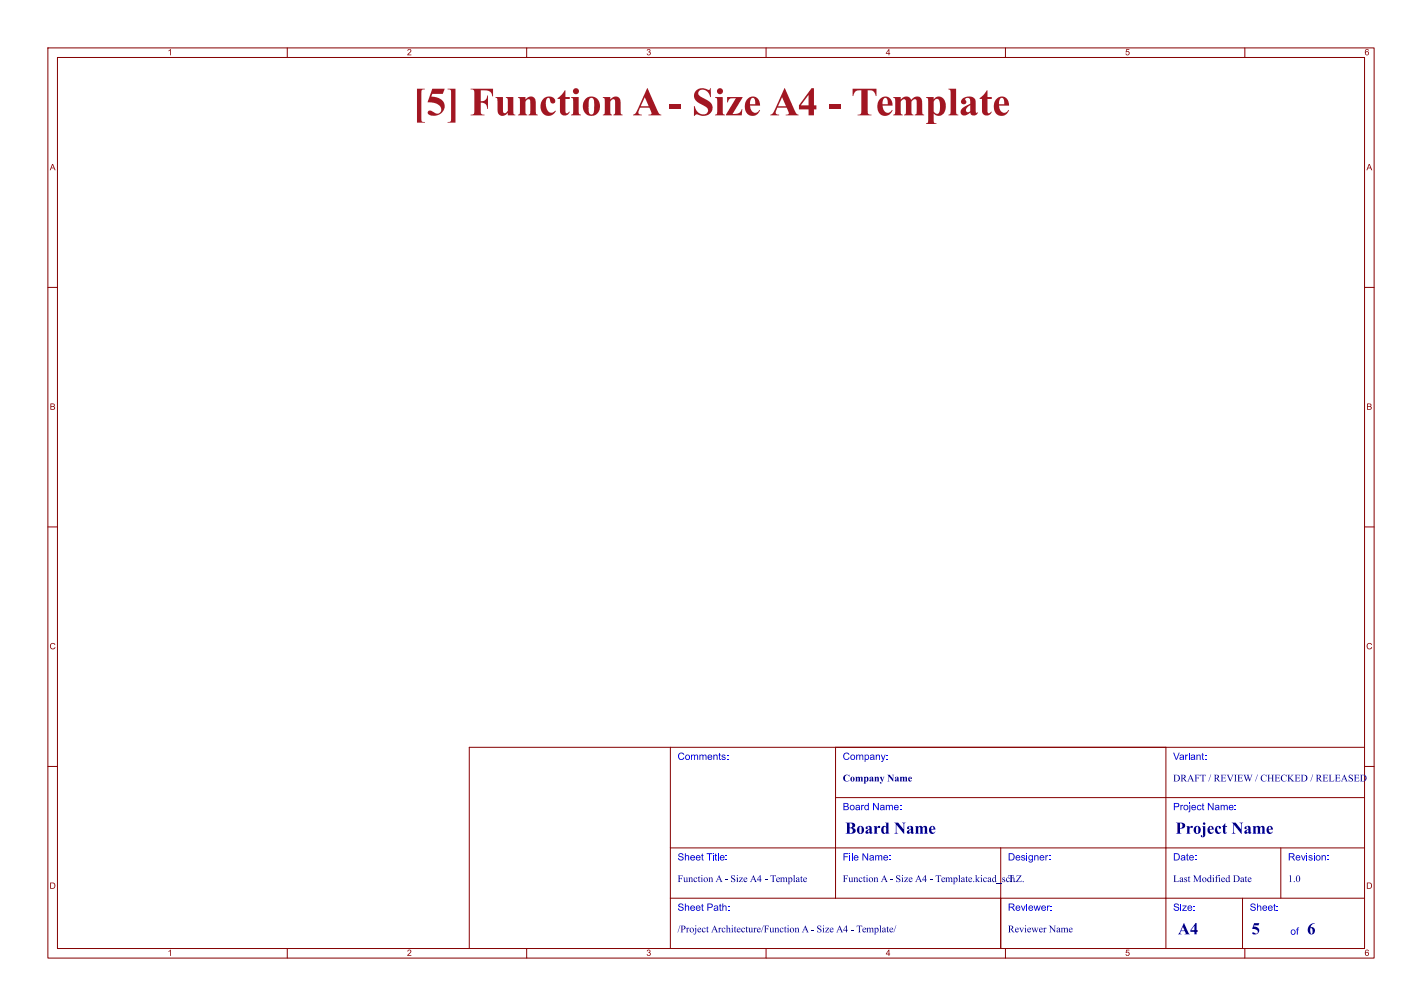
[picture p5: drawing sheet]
<svg xmlns="http://www.w3.org/2000/svg" width="297mm" height="210mm" viewBox="0 0 297 210" stroke-linecap="round" stroke-linejoin="round" font-family="sans-serif">
<g fill="none" stroke="#840000" stroke-width=".21">
<path d="M10 10h277v190h-277zM12 12h273v186h-273zM60 10v2M110 10v2M160 10v2M210 10v2M260 10v2M10 60h2M285 60h2M10 110h2M285 110h2M140 156v42"/>
<path d="M174.5 156v31.5M243.5 156v42M285 156h-187v42M10 160h2M140 177h145M174.5 166.5h110.5M209 177v21M267.5 177v10.5M285 160h2M60 198v2M110 198v2M140 187.5h145"/>
<path d="M160 198v2M210 198v2M259.5 187.5v10.5M260 198v2"/>
</g>
<text font-size="8.4" fill="#a21622" x="86.2" y="26.3">[5] FunctionA - SizeA4 - Template</text>
<g font-size="3.5" fill="#00007f">
<text x="176.5" y="174.9">BoardName</text>
<text x="245.5" y="174.9">ProjectName</text>
<text x="246" y="195.9">A4</text>
<text x="261.4" y="196">5</text>
<text x="273" y="196">6</text>
</g>
<g font-size="2.1" fill="#00f">
<text x="141.5" y="159.2">Comments:</text>
<text x="176" y="159.2">Company:</text>
<text x="245" y="159.2">Variant:</text>
<text x="176" y="169.7">Board Name:</text>
<text x="245" y="169.7">Project Name:</text>
<text x="141.5" y="180.2">Sheet Title:</text>
<text x="176" y="180.2">File Name:</text>
<text x="210.5" y="180.2">Designer:</text>
<text x="245" y="180.2">Date:</text>
<text x="269" y="180.2">Revision:</text>
<text x="141.5" y="190.7">Sheet Path:</text>
<text x="210.5" y="190.7">Reviewer:</text>
<text x="245" y="190.7">Size:</text>
<text x="261" y="190.7">Sheet:</text>
<text x="269.5" y="195.7">of</text>
</g>
<g font-size="2.1" fill="#00007f">
<text x="176" y="163.7">CompanyName</text>
<text x="245" y="163.7">DRAFT / REVIEW / CHECKED/ RELEASED</text>
<text x="141.5" y="184.7">FunctionA - SizeA4 - Template</text>
<text x="176" y="184.7">FunctionA - SizeA4 - Template.kicad_sch</text>
<text x="210.5" y="184.7">T.Z.</text>
<text x="245" y="184.7">LastModified Date</text>
<text x="269" y="184.7">1.0</text>
<text x="141.5" y="195.2">/ProjectArchitecture/FunctionA - SizeA4 - Template/</text>
<text x="210.5" y="195.2">ReviewerName</text>
</g>
<g font-size="1.8" fill="#840000">
<text x="35" y="12">1</text>
<text x="85" y="12">2</text>
<text x="135" y="12">3</text>
<text x="185" y="12">4</text>
<text x="235" y="12">5</text>
<text x="285" y="12">6</text>
<text x="10.4" y="36">A</text>
<text x="285.4" y="36">A</text>
<text x="10.4" y="86">B</text>
<text x="285.4" y="86">B</text>
<text x="10.3" y="136">C</text>
<text x="285.3" y="136">C</text>
<text x="10.3" y="186">D</text>
<text x="285.3" y="186">D</text>
<text x="35" y="200">1</text>
<text x="85" y="200">2</text>
<text x="135" y="200">3</text>
<text x="185" y="200">4</text>
<text x="235" y="200">5</text>
<text x="285" y="200">6</text>
</g>
</svg>
